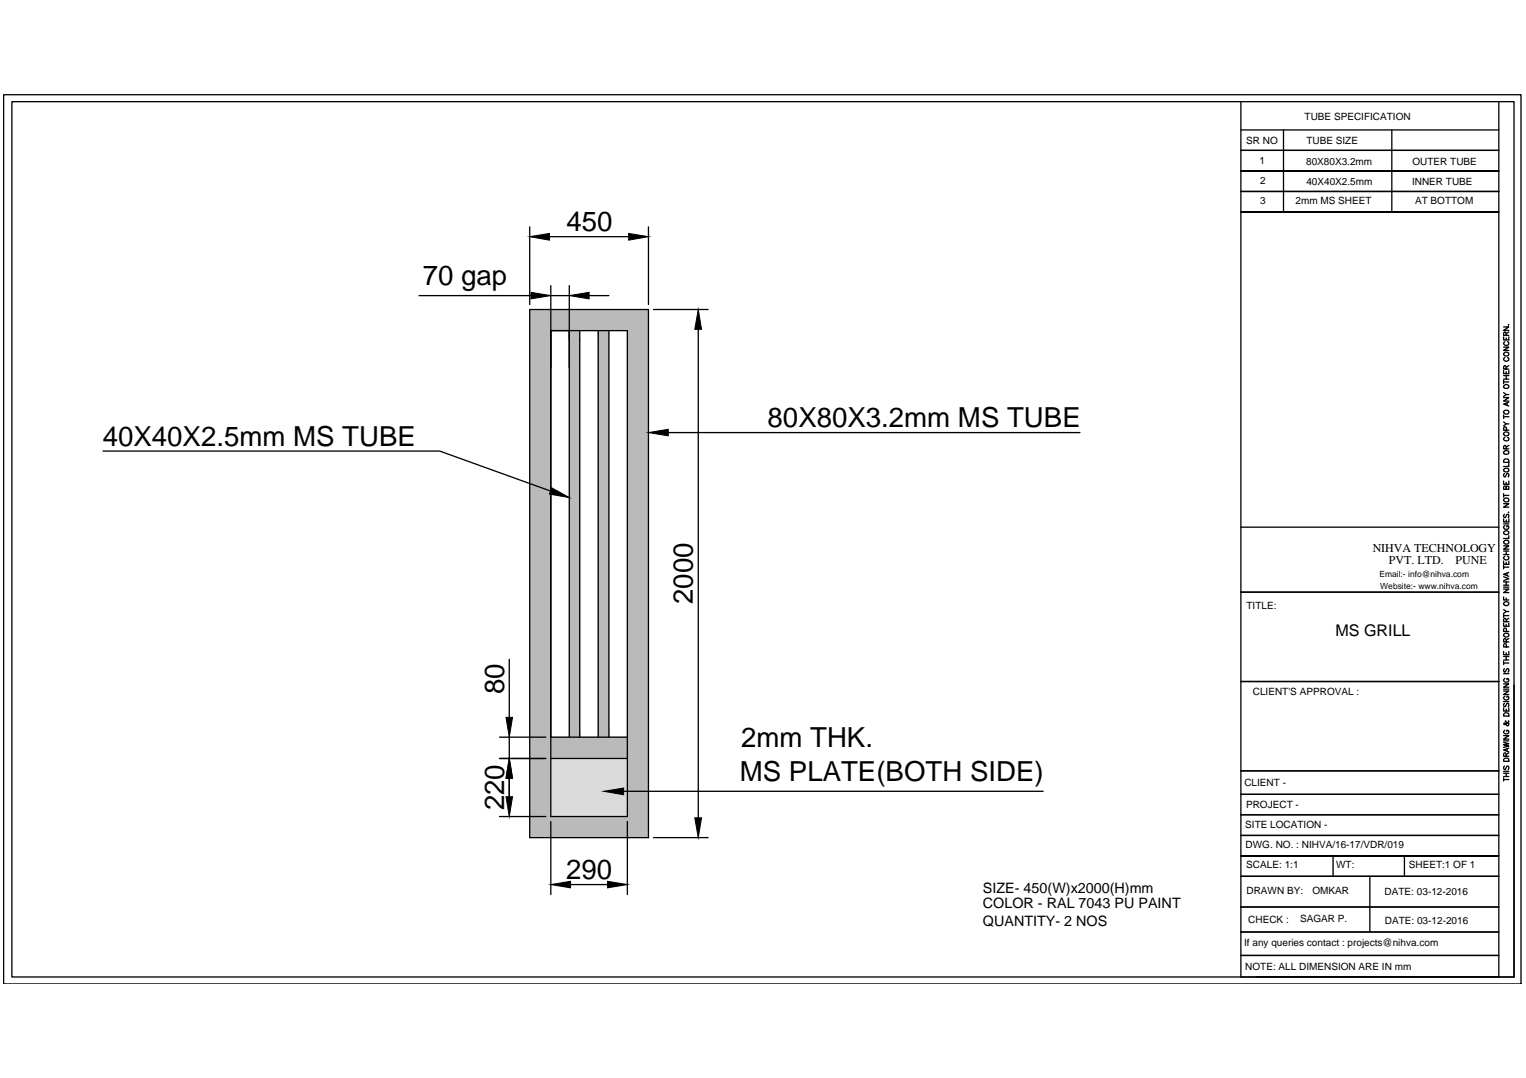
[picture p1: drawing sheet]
<svg xmlns="http://www.w3.org/2000/svg" width="297mm" height="210mm" viewBox="0 0 297 210" stroke-linecap="round" stroke-linejoin="round" font-family="sans-serif">
<!-- layer: 0 -->
<g fill="#bababa" stroke="#bababa" stroke-width=".19">
<path d="M103.1 60.3v4.1h23.1zM103.1 60.3h23.1v4.1z"/>
<path d="M122.1 64.4v94.6h4.1zM122.1 64.4h4.1v94.6z"/>
<path d="M103.1 64.4v94.6h4.1zM103.1 64.4h4.1v94.6z"/>
<path d="M103.1 159v4.1h23.1zM103.1 159h23.1v4.1z"/>
<path d="M116.4 64.4v79.1h2.1zM116.4 64.4h2.1v79.1z"/>
<path d="M107.2 143.5v4.2h14.9zM107.2 143.5h14.9v4.2z"/>
<path d="M110.8 64.4v1.7h2zM110.8 64.4h2v1.7z"/>
<path d="M110.8 66.1v77.4h2zM110.8 66.1h2v77.4z"/>
</g>
<g fill="none" stroke="#000" stroke-width=".25">
<path d="M.7 18.4h295.4v173.2h-295.4zM2.3 19.8h292.4v170.4h-292.4zM241.5 19.8v170.4h50.2v-170.4M241.5 25.3h50.2M241.5 29.3h50.2M249.8 25.3v16M270.9 25.3v16M291.7 33.3h-50.2h50.2M291.7 37.3h-50.2h50.2M81.6 57.6h21.8M103.1 44.2v15.1M107 46.1h15.4"/>
<path d="M107.2 55.6v103.4h14.9v-94.6h-14.9M107.2 57.6h3.6M110.8 55.6v87.9M114.7 57.6h3.8M126.2 44.2v15.1M291.7 41.3h-50.2h50.2M103.1 60.3h23.1v102.8h-23.1zM107.2 64.4v79.1h14.9M107.2 64.4h3.6v1.7M112.8 64.4v79.1M116.4 64.4v79.1M118.5 64.4v79.1"/>
<path d="M127.2 60.3h10.6M135.9 64.1v95.1M292.7 77.4h1l-1 .7h1M292.7 75.2a.51 .51 0 0 1 .6-.3 .51 .51 0 0 1 .4 .6 .55 .55 0 0 1-.6 .1 .55 .55 0 0 1-.4-.4zM292.7 72.2v.6h1v-.6M292.7 67.6h1l-1 .6h1M292.7 65.6v.6h1v-.6M292.7 63.7h1l-1 .6h1M292.7 74v.7M292.7 76.4l.5 .4M292.7 74.4h1M292.7 73.8h1"/>
<path d="M292.7 73.1h1M292.8 80a.49 .49 0 0 1 .6-.1 .49 .49 0 0 1 .3 .5 .48 .48 0 0 1-.7 .2 .48 .48 0 0 1-.2-.6zM292.8 68.7a.5 .5 0 0 1 .6-.1 .5 .5 0 0 1 .3 .6 .48 .48 0 0 1-.7 .1 .48 .48 0 0 1-.2-.6zM292.9 69.6a.37 .37 0 0 0-.2 .4 .37 .37 0 0 0 .4 .3h.2a.37 .37 0 0 0 .4-.3 .37 .37 0 0 0-.3-.4M292.9 66.5a.37 .37 0 0 0-.2 .4 .37 .37 0 0 0 .4 .4h.2a.37 .37 0 0 0 .4-.4 .37 .37 0 0 0-.3-.4M293.2 71.9l-.1-.7h-.3l-.1 .7h1M293.2 65.3v-.4l-.3-.3-.2 .3v.4h1M293.2 65.8v.4M293.2 72.4v.4M293.2 73.1v.7M293.4 78.5v.4M293.6 63.2h.1"/>
<path d="M293.7 78.3l-1 .4 1 .4M293.7 76.8h-.5l-.5 .4M293.7 71.2l-.5 .3M293.7 64.6l-.5 .4M20.1 87.8h65.5l21.6 7.8M130.1 84.2h80.1M292.7 98.1h1l-1 .6h1M292.7 93.7v.6h1v-.6M292.7 91.4a.52 .52 0 0 1 .6-.2 .52 .52 0 0 1 .4 .5 .55 .55 0 0 1-.6 .2 .55 .55 0 0 1-.4-.5zM292.7 88a.52 .52 0 0 1 .6-.3 .52 .52 0 0 1 .4 .6 .55 .55 0 0 1-.6 .2 .55 .55 0 0 1-.4-.5zM292.7 80.8v.7M292.7 96.1v.7"/>
<path d="M292.7 96.5h1M292.7 82.2l.5 .3M292.7 81.1h1M292.8 84.3a.48 .48 0 0 1 .6-.2 .48 .48 0 0 1 .2 .7 .49 .49 0 0 1-.6 0 .49 .49 0 0 1-.2-.5zM292.8 97.1a.5 .5 0 0 1 .6-.1 .5 .5 0 0 1 .3 .6 .48 .48 0 0 1-.7 .1 .48 .48 0 0 1-.2-.6zM292.8 92.2l-.1 .2 .1 .5 .3-.1 .3-.6h.2l.1 .2-.1 .5M292.8 89.4h.8l.1 .6h-1zM292.9 85.2l-.2 .2a.49 .49 0 0 0 .5 .5 .49 .49 0 0 0 .5-.6l-.3-.1M293.2 94.9l.2-.3 .2 .1 .1 .2v.4h-1l.1-.6 .2-.1 .2 .3v.4M293.2 87.4l-.1-.6h-.3l-.1 .6h1M293.2 93.9v.4M293.2 83.8v-.6l-.3-.1-.2 .2v.5h1"/>
<path d="M293.6 99.8h.1M293.7 90.2v.6h-1M293.7 82.5h-.5l-.5 .4M293.7 86.7l-.5 .4M241.5 115.3h50.2M241.5 102.6h50.2M292.7 116.2v.6h1M292.7 114.7h1l-1 .7h1M292.7 112.3l1 .4-1 .4M292.7 109.2v.7h1v-.7M292.7 106.3h1l-1 .6h1M292.7 103.6a.52 .52 0 0 1 .6-.2 .52 .52 0 0 1 .4 .5 .55 .55 0 0 1-.6 .2 .55 .55 0 0 1-.4-.5z"/>
<path d="M292.7 101v.6h1v-.6M292.7 110.1v.7M292.7 119.5v.7M292.7 119.9h1M292.7 118.7l.5 .4M292.7 114.3h1M292.7 113.9h1M292.7 113.3h1M292.7 110.4h1M292.7 108h1M292.7 107.3h1M292.7 102h1"/>
<path d="M292.8 117.3a.46 .46 0 0 1 .6-.1 .46 .46 0 0 1 .2 .6 .47 .47 0 0 1-.6 .1 .47 .47 0 0 1-.2-.6zM292.8 105.3a.49 .49 0 0 1 .6-.1 .49 .49 0 0 1 .3 .5 .48 .48 0 0 1-.6 .3 .48 .48 0 0 1-.3-.6zM292.8 100.1l-.1 .3 .1 .4 .3-.1 .3-.6h.2l.1 .3-.1 .4M292.9 108.3a.37 .37 0 0 0-.2 .4 .37 .37 0 0 0 .4 .3h.2a.37 .37 0 0 0 .4-.3 .37 .37 0 0 0-.3-.4M292.9 102.3a.37 .37 0 0 0-.2 .5 .37 .37 0 0 0 .4 .3h.2a.36 .36 0 0 0 .4-.4 .36 .36 0 0 0-.4-.4v.3M293.2 101.2v.4M293.2 107.3v.7M293.2 109.5v.4M293.2 113.3v.6M293.2 116.4v.4M293.4 111.6v.5M293.7 119.1h-.5l-.5 .4"/>
<path d="M293.7 111.4l-1 .4 1 .4M293.7 104.3v.5h-1M99.1 128.4v11.3M291.7 132.7h-50.2h50.2M292.7 137.8v.7h1v-.7M292.7 134.6h1l-1 .6h1M292.7 133.2h1l-1 .6h1M292.7 126.9v.6h1v-.6M292.7 123.6a.52 .52 0 0 1 .6-.3 .52 .52 0 0 1 .4 .6 .55 .55 0 0 1-.6 .1 .55 .55 0 0 1-.4-.4zM292.7 121.4v.5h1v-.5M292.7 128.8v.6M292.7 136.6h1"/>
<path d="M292.7 134.2h1M292.7 131.2h1M292.7 129.1h1M292.7 128.5h1M292.7 127.8h1M292.8 139a.54 .54 0 0 1 .6-.2 .54 .54 0 0 1 .3 .6h-1zM292.8 136.9l-.1 .3 .1 .4 .3-.1 .3-.6h.2l.1 .3-.1 .4M292.8 130.2l-.1 .2 .1 .5 .6-.7h.2l.1 .2-.1 .5M292.9 135.6a.37 .37 0 0 0-.2 .4 .37 .37 0 0 0 .4 .3h.2a.36 .36 0 0 0 .4-.4 .36 .36 0 0 0-.4-.3v.2M292.9 132.1a.37 .37 0 0 0-.2 .4 .37 .37 0 0 0 .4 .3h.2a.36 .36 0 0 0 .4-.3 .36 .36 0 0 0-.4-.4v.3M293.2 125l-.1-.6h-.3l-.1 .6h1M293.2 121.1v-.5l-.3-.2-.2 .2v.5h1"/>
<path d="M293.2 121.6v.3M293.2 127.1v.4M293.2 127.8v.7M293.2 138.1v.4M293.2 126v-.6h-.4l-.1 .6h1M293.2 123v-.6l-.4-.1-.1 .7h1M293.7 124.3l-.5 .4M293.7 120.4l-.5 .3M294.7 133.4v56.8h-50.2M97.2 159h9M97.2 147.7h9M97.2 143.5h9"/>
<path d="M99.1 143.5v4.2M99.1 151.5v3.9M107.2 160v14.2M107.2 147.7h14.9M121.4 154.1h81.7M122.1 160v14.2M241.5 150.1h50.2M241.5 154.7h50.2M241.5 158.7h50.2M292.7 144.6l1 .2-1 .2 1 .3-1 .2M292.7 143.2h1l-1 .7h1M292.7 151.8h1"/>
<path d="M292.7 151.5v.6M292.7 151.2h1M292.7 150.6h1M292.7 150.2h1M292.7 144.3h1M292.8 147.8a.57 .57 0 0 1 .9 .1v.3h-1zM292.8 149.2l-.1 .2 .1 .4h.3l.3-.6h.2l.1 .2-.1 .4M292.9 142.2a.37 .37 0 0 0-.2 .4 .37 .37 0 0 0 .4 .3h.2a.36 .36 0 0 0 .4-.4 .36 .36 0 0 0-.4-.3v.2M293.1 140.4v.1a.48 .48 0 0 1 .5 .2 .48 .48 0 0 1 0 .6h-.2l-.5-.5-.2 .2 .1 .1 .4-.1 .5-.4-.1-.2M293.2 147.3l-.1-.6-.3-.1-.1 .7h1M293.2 150.6v.6M293.4 145.8v.4"/>
<path d="M293.7 145.7l-1 .3 1 .4M293.7 146.6l-.5 .3M111.1 172.2h7.2M127.2 163.1h10.6M241.5 162.7h50.2M241.5 170.6h50.2M241.5 176.6h50.2M259.5 166.7v3.9M266.6 170.6v10.9M273.4 166.7v3.9M291.7 166.7h-50.2h50.2M241.5 181.5h50.2"/>
<path d="M241.5 186h50.2"/>
</g>
<path d="M107.2 147.7v11.3h14.9zM107.2 147.7h14.9v11.3z" fill="#dbdbdb" stroke="#dbdbdb" stroke-width=".19"/>
<g fill="#000" stroke="#000" stroke-width=".19">
<path d="M103.4 56.9l3.8 .7-3.8 .6zM103.1 46.1l3.9-.6v1.3zM110.8 57.6l3.9-.7v1.3zM122.4 45.5l3.8 .6-3.8 .7zM135.9 60.3l.7 3.8h-1.4zM107.4 95l3.4 1.9-3.8-.7zM126.2 84.2l3.9-.6v1.3zM98.5 139.7h1.3l-.7 3.8zM98.5 155.1h1.3l-.7 3.9zM99.1 147.7l.7 3.8h-1.3zM117.5 154.1l3.9-.7v1.4zM135.2 159.2h1.4l-.7 3.9z"/>
<path d="M107.2 172.2l3.9-.6v1.3zM118.3 171.6l3.8 .6-3.8 .7z"/>
</g>
<g font-size="5.4">
<text x="110.3" y="45.1">450</text>
<text x="82.3" y="55.4">70 gap</text>
<text x="149.4" y="83.2">80X80X3.2mm MS TUBE</text>
<text x="20" y="86.8">40X40X2.5mm MS TUBE</text>
<text x="134.9" y="117.6" transform="rotate(-90 134.9 117.6)">2000</text>
<text x="98.1" y="135.1" transform="rotate(-90 98.1 135.1)">80</text>
<text x="144.3" y="145.5">2mm THK.</text>
<text x="144" y="152">MS PLATE(BOTH SIDE)</text>
<text x="98.1" y="157.8" transform="rotate(-90 98.1 157.8)">220</text>
<text x="110.2" y="171.2">290</text>
</g>
<text font-size="3.1" x="260" y="123.8">MS GRILL</text>
<g font-size="2.8">
<text x="191.3" y="173.8">SIZE- 450(W)x2000(H)mm</text>
<text x="191.3" y="176.8">COLOR - RAL 7043 PU PAINT</text>
<text x="191.3" y="180.3">QUANTITY- 2 NOS</text>
</g>
<g font-size="2.3">
<text x="267.2" y="107.4">NIHVA TECHNOLOGY</text>
<text x="270.3" y="109.8">PVT. LTD.</text>
<text x="283.3" y="109.8">PUNE</text>
</g>
<g font-size="1.9">
<text x="253.9" y="23.4">TUBE SPECIFICATION</text>
<text x="242.6" y="28">SR NO</text>
<text x="254.3" y="28">TUBE SIZE</text>
<text x="245.1" y="31.9">1</text>
<text x="245.3" y="35.9">2</text>
<text x="254.2" y="32.1">80X80X3.2mm</text>
<text x="274.9" y="32.2">OUTER TUBE</text>
<text x="245.3" y="39.7">3</text>
<text x="252.2" y="39.7">2mm MS SHEET</text>
<text x="254.3" y="36">40X40X2.5mm</text>
<text x="274.9" y="36">INNER TUBE</text>
<text x="275.4" y="39.7">AT BOTTOM</text>
<text x="242.6" y="118.6">TITLE:</text>
<text x="243.9" y="135.3">CLIENT'S APPROVAL :</text>
<text x="242.2" y="153">CLIENT -</text>
<text x="242.4" y="161.2">SITE LOCATION -</text>
<text x="242.6" y="157.3">PROJECT -</text>
<text x="242.5" y="165.1">DWG. NO. : NIHVA/16-17/VDR/019</text>
<text x="242.6" y="169">SCALE: 1:1</text>
<text x="260.1" y="168.9">WT:</text>
<text x="274.2" y="169">SHEET:1 OF 1</text>
<text x="242.6" y="174">DRAWN BY:</text>
<text x="243" y="179.6">CHECK :</text>
<text x="253.1" y="179.6">SAGAR P.</text>
<text x="255.5" y="174.1">OMKAR</text>
<text x="269.5" y="174.2">DATE: 03-12-2016</text>
<text x="269.6" y="179.9">DATE: 03-12-2016</text>
<text x="242.2" y="184.2">If any queries contact : projects@nihva.com</text>
<text x="242.4" y="188.9">NOTE: ALL DIMENSION ARE IN mm</text>
</g>
<g font-size="1.7">
<text x="268.5" y="112.3">Email:- info@nihva.com</text>
<text x="268.7" y="114.7">Website:- www.nihva.com</text>
</g>
</svg>
